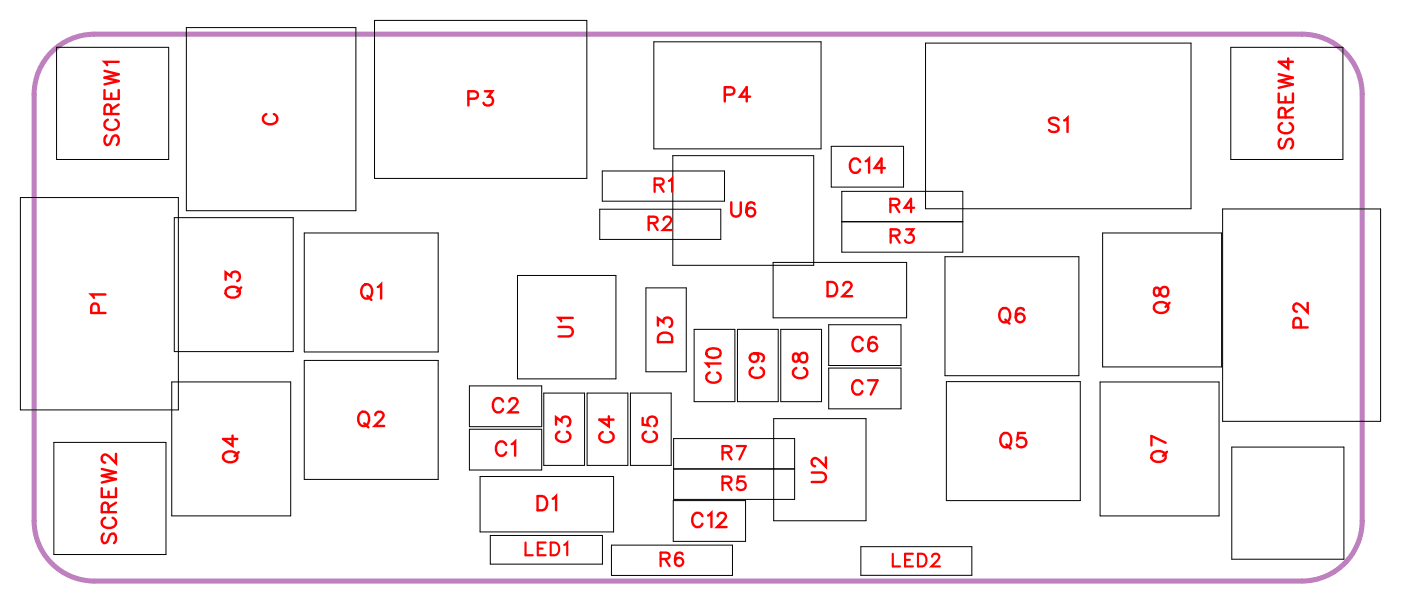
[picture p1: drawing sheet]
<svg xmlns="http://www.w3.org/2000/svg" width="70mm" height="30mm" viewBox="0 0 70 30" stroke-linecap="round" stroke-linejoin="round" font-family="sans-serif">
<path d="M2.4 2.8a3 3 0 0 1 2.3-1.1h60.2a3 3 0 0 1 3 3v21.3a3 3 0 0 1-3 3h-60.2a3 3 0 0 1-3-3v-21.3l.1-.7 .2-.6z" fill="none" stroke="#bf80bf" stroke-width=".25"/>
<g fill="none" stroke="#000" stroke-width=".05">
<path d="M1 9.8h7.9v10.6h-7.9zM2.8 2.4h5.6v5.5h-5.6zM8.6 19h5.9v6.7h-5.9zM8.7 10.8h5.9v6.7h-5.9zM9.3 1.4h8.4v9.1h-8.4zM15.2 11.6h6.6v5.9h-6.6zM15.2 18h6.6v5.9h-6.6zM18.7 1h10.5v7.9h-10.5zM23.4 19.2h3.6v2.1h-3.6zM25.8 13.7h4.9v5.2h-4.9zM27.1 19.6h2v3.6h-2zM29.3 19.6h2v3.6h-2z"/>
<path d="M29.9 10.4h6v1.5h-6zM30 8.5h6.1v1.5h-6.1zM31.4 19.6h2.1v3.6h-2.1zM32.2 14.3h2v4.2h-2zM32.6 2.1h8.3v5.3h-8.3zM33.5 7.8h7.1v5.4h-7.1zM34.6 16.4h2v3.6h-2zM36.8 16.4h2v3.6h-2zM38.5 13.1h6.7v2.7h-6.7zM38.9 16.4h2v3.6h-2zM41.3 16.2h3.6v2h-3.6zM41.3 18.3h3.6v2.1h-3.6z"/>
<path d="M41.4 7.3h3.6v2h-3.6zM42 9.5h6v3.1h-6zM42 11h6M46.1 2.1h13.3v8.3h-13.3zM47.1 12.8h6.7v5.9h-6.7zM47.2 19h6.6v5.9h-6.6zM54.8 19h6v6.7h-6zM55 11.6h5.9v6.7h-5.9zM60.9 10.4h7.9v10.6h-7.9zM61.3 2.4h5.6v5.5h-5.6zM2.7 22h5.6v5.6h-5.6zM23.4 21.4h3.6v2h-3.6z"/>
<path d="M23.9 23.7h6.7v2.8h-6.7zM24.4 26.7h5.6v1.4h-5.6zM30.5 27.2h6v1.5h-6zM33.6 24.9h3.6v2.1h-3.6zM33.6 21.9h6v3h-6zM33.6 23.4h6M38.6 20.9h4.6v5h-4.6zM42.9 27.2h5.5v1.5h-5.5zM61.4 22.3h5.6v5.6h-5.6z"/>
</g>
<g fill="none" stroke="#f00" stroke-width=".12">
<path d="M4.9 15.6v-.4h-.3l-.1 .4h.8M5.2 4.5v.4h.7v-.4M5.2 3.5l.7 .2-.7 .2 .7 .1-.7 .2M5.3 14.7h-.8l.2 .1M5.3 6.8l-.1 .1 .1 .3h.2l.2-.4h.1l.1 .1-.1 .3M5.4 6a.26 .26 0 0 0-.2 .3 .26 .26 0 0 0 .3 .2h.1a.26 .26 0 0 0 .3-.2 .26 .26 0 0 0-.2-.3M5.5 5.7v-.4l-.2-.1-.1 .5h.7M5.5 4.7v.2M5.9 3.1h-.7l.1 .1M5.9 5.2l-.4 .2M11.2 13.9v-.3l.3 .2a.24 .24 0 0 1 .4-.2 .24 .24 0 0 1-.1 .4M11.3 14.4a.35 .35 0 0 1 .5-.1 .35 .35 0 0 1 .1 .4 .33 .33 0 0 1-.4 .1 .33 .33 0 0 1-.2-.4z"/>
<path d="M12 14.3l-.2 .2M13.3 5.7a.26 .26 0 0 0-.2 .3 .26 .26 0 0 0 .3 .2h.1a.26 .26 0 0 0 .3-.2 .26 .26 0 0 0-.2-.3M18.1 14.3v-.1a.33 .33 0 0 1 .5 .3 .33 .33 0 0 1-.5 .3l-.1-.2zM18.3 14.7l.2 .2M18.8 14.3l.2-.1v.7M23.3 4.9h.4l.1-.3-.5-.1v.8M24.2 4.5h.3l-.2 .3a.24 .24 0 0 1 .2 .4 .24 .24 0 0 1-.4-.1M27.8 16.3h.5l.2 .2-.1 .2-.6 .1M28.5 15.8h-.7l.2 .2M32.8 16.2v-.3l.3 .2a.24 .24 0 0 1 .3-.2 .24 .24 0 0 1 0 .4M32.9 16.6h.2h.3l.1 .4h-.7zM35.2 17.5l.3-.1a.3 .3 0 0 1 .4 .2 .38 .38 0 0 1-.4 .2 .38 .38 0 0 1-.3-.2z"/>
<path d="M35.4 18.6a.26 .26 0 0 0-.2 .3 .26 .26 0 0 0 .3 .2h.1a.26 .26 0 0 0 .3-.2 .26 .26 0 0 0-.2-.3M35.9 18.1h-.7l.1 .2M36.1 4.7h.4l.1-.3-.5-.1v.8M36.4 10.1v.5l.2 .2 .3-.1v-.6M37.4 4.8h-.5l.3-.5v.8M37.5 18.3a.26 .26 0 0 0-.1 .3 .26 .26 0 0 0 .2 .2h.2a.26 .26 0 0 0 .3-.2 .26 .26 0 0 0-.2-.3M37.6 17.6a.22 .22 0 0 1 .2 .3 .22 .22 0 0 1-.4 .1 .22 .22 0 0 1 .1-.4h.1a.34 .34 0 0 1 .5 .3l-.1 .1M37.6 10.2v-.1a.35 .35 0 0 0-.4 .3 .35 .35 0 0 0 .2 .4 .22 .22 0 0 0 .2-.2 .22 .22 0 0 0-.2-.2 .22 .22 0 0 0-.2 .2M39.6 17.7v.3h.1l.3-.4a.24 .24 0 0 1 .2 .2 .24 .24 0 0 1-.2 .3l-.1-.1-.1-.3zM39.7 18.3a.26 .26 0 0 0-.2 .3 .26 .26 0 0 0 .3 .2h.2a.26 .26 0 0 0 .2-.2 .26 .26 0 0 0-.1-.3M41.2 14.1h.3a.38 .38 0 0 1 .2 .3 .38 .38 0 0 1-.2 .4h-.3zM42 14.2l.2-.1h.1l.1 .1-.1 .2-.3 .4h.5"/>
<path d="M42.9 8.1a.26 .26 0 0 0-.3-.2 .26 .26 0 0 0-.2 .3v.1a.26 .26 0 0 0 .2 .3 .26 .26 0 0 0 .3-.2M43 19.1a.26 .26 0 0 0-.3-.2 .26 .26 0 0 0-.2 .3v.2a.26 .26 0 0 0 .2 .3 .26 .26 0 0 0 .3-.2M43 17a.26 .26 0 0 0-.3-.2 .26 .26 0 0 0-.2 .3v.1a.26 .26 0 0 0 .2 .3 .26 .26 0 0 0 .3-.2M43.1 8l.2-.1v.7M43.3 18.9h.4l-.3 .8M43.7 16.9l-.1-.1a.35 .35 0 0 0-.4 .3 .35 .35 0 0 0 .3 .4 .22 .22 0 0 0 .2-.2 .22 .22 0 0 0-.2-.2 .22 .22 0 0 0-.2 .2M44.1 8.4h-.5l.3-.5v.7M49.9 15.5v-.1a.33 .33 0 0 1 .5 .3 .33 .33 0 0 1-.5 .3l-.1-.2zM50.1 15.9l.2 .2M51 15.5v-.1a.35 .35 0 0 0-.4 .2 .35 .35 0 0 0 .2 .5 .22 .22 0 0 0 .3-.2 .22 .22 0 0 0-.2-.3 .22 .22 0 0 0-.3 .2M52.8 6l-.2-.1-.3 .1v.1l.5 .3v.1l-.2 .1-.3-.1M53 6l.2-.1v.7"/>
<path d="M57.5 14.4v.3h.2l.3-.4a.24 .24 0 0 1 .2 .2 .24 .24 0 0 1-.2 .3l-.1-.1-.2-.3zM57.6 15.1a.35 .35 0 0 1 .4 0 .35 .35 0 0 1 .2 .4 .33 .33 0 0 1-.5 .1 .33 .33 0 0 1-.1-.5zM58.3 15.1l-.2 .2M63.7 4.7v.4h.7v-.4M63.7 3.7l.7 .2-.7 .1 .7 .2-.7 .2M63.8 6.9l-.1 .2 .1 .3 .2-.1 .2-.4h.1l.1 .2-.1 .3M63.9 6.1a.26 .26 0 0 0-.2 .3 .26 .26 0 0 0 .3 .2h.2a.26 .26 0 0 0 .2-.2 .26 .26 0 0 0-.1-.3M64.1 5.9l-.1-.5h-.2l-.1 .5h.7M64.1 4.8v.3M64.2 2.9v.5l-.5-.3h.7M64.4 5.4l-.3 .2M64.8 16.3v-.4h-.3v.4h.7"/>
<path d="M65.2 15.1v.5l-.4-.4-.2-.1-.1 .2v.1l.1 .1M5.1 24.3v.5h.7v-.5M5.1 23.4l.7 .1-.7 .2 .7 .2-.7 .1M5.2 26.6l-.1 .2 .1 .3 .1-.1 .3-.4h.1l.1 .2-.1 .3M5.2 25.8a.26 .26 0 0 0-.1 .3 .26 .26 0 0 0 .2 .2h.2a.26 .26 0 0 0 .3-.2 .26 .26 0 0 0-.2-.3M5.4 25.5v-.4h-.3v.4h.7M5.4 24.5v.3M5.8 22.6v.5l-.4-.4-.2-.1-.1 .2v.1l.1 .2M5.8 25l-.4 .3M11.2 22.6a.35 .35 0 0 1 .4-.1 .35 .35 0 0 1 .2 .4 .33 .33 0 0 1-.5 .1 .33 .33 0 0 1-.1-.4zM11.6 21.7v.5l-.5-.3h.7M11.9 22.5l-.2 .2"/>
<path d="M17.9 20.6h.1a.33 .33 0 0 1 .4 .3 .33 .33 0 0 1-.4 .3l-.1-.2zM18.2 21.1l.2 .2M18.7 20.7l.1-.2h.2l.1 .2-.1 .2-.3 .3h.4M25.1 20a.26 .26 0 0 0-.3-.2 .26 .26 0 0 0-.2 .3v.2a.26 .26 0 0 0 .2 .2 .26 .26 0 0 0 .3-.1M25.2 22.2a.26 .26 0 0 0-.3-.2 .26 .26 0 0 0-.2 .3v.1a.26 .26 0 0 0 .2 .3 .26 .26 0 0 0 .3-.2M25.4 20l.1-.2h.2l.1 .2-.1 .2-.3 .3h.4M25.5 22.1l.2-.1v.7M26.8 24.7h.2a.38 .38 0 0 1 .3 .4 .38 .38 0 0 1-.3 .3h-.2zM27.5 24.9l.2-.2v.7M27.7 21.2v-.4l.3 .2a.24 .24 0 0 1 .4-.2 .24 .24 0 0 1-.1 .4M27.9 21.5a.26 .26 0 0 0-.2 .3 .26 .26 0 0 0 .3 .2h.2a.26 .26 0 0 0 .2-.2 .26 .26 0 0 0-.1-.3M30 21.5a.26 .26 0 0 0-.1 .3 .26 .26 0 0 0 .2 .2h.2a.26 .26 0 0 0 .3-.2 .26 .26 0 0 0-.2-.3"/>
<path d="M30.3 20.7v.5l-.4-.3h.7M32 20.8v.4h.3a.25 .25 0 0 1 0-.4 .25 .25 0 0 1 .4 .1 .25 .25 0 0 1-.1 .3M32.2 21.5a.26 .26 0 0 0-.2 .3 .26 .26 0 0 0 .3 .2h.2a.26 .26 0 0 0 .2-.2 .26 .26 0 0 0-.1-.3M35 25.7a.26 .26 0 0 0-.3-.1 .26 .26 0 0 0-.2 .2v.2a.26 .26 0 0 0 .2 .3 .26 .26 0 0 0 .3-.2M35.3 25.7l.2-.1v.7M35.8 25.7l.1-.1h.1l.2 .1-.1 .2-.4 .4h.5M40.5 23.5h.5l.2 .2-.1 .3h-.6M41.2 22.8v.5l-.4-.4-.2-.1-.1 .2v.1l.1 .1M49.9 21.7l.1-.1a.33 .33 0 0 1 .4 .3 .33 .33 0 0 1-.4 .3l-.1-.2zM50.2 22.1l.2 .3M51.1 21.6h-.4v.3a.25 .25 0 0 1 .4 0 .25 .25 0 0 1-.1 .3 .25 .25 0 0 1-.3-.1M57.5 22.5a.35 .35 0 0 1 .4 0 .35 .35 0 0 1 .2 .4 .33 .33 0 0 1-.5 .1 .33 .33 0 0 1-.1-.5z"/>
<path d="M58.1 22.1l-.7-.4v.5M58.2 22.5l-.2 .2"/>
</g>
<g fill="none" stroke="#f00" stroke-width=".11">
<path d="M32.3 11.1h.4v-.2l-.4-.1v.7M32.6 11.1l.2 .4M32.6 9.2h.4v-.2l-.4-.1v.7M32.9 9.2l.2 .4M33.1 11v-.2h.2l.2 .2-.5 .5h.5M33.3 9l.2-.1v.7M44.4 10.2h.4v-.2l-.4-.1v.7M44.4 11.7h.4v-.1l-.1-.2h-.3v.7M44.6 10.2l.2 .4M44.6 11.7l.2 .4M45.2 11.4h.3l-.2 .3a.22 .22 0 0 1 .2 .3 .22 .22 0 0 1-.4 0M45.6 10.4h-.5l.3-.5v.7"/>
<path d="M26.2 27v.7h.4M26.8 27.3h.2M27.2 27h-.4v.7h.4M27.4 27h.3a.34 .34 0 0 1 .2 .3 .34 .34 0 0 1-.2 .4h-.3zM28.1 27.2l.2-.2v.7M32.9 27.9l.4-.1 .1-.1-.2-.2h-.3v.7M33.1 27.9l.3 .3M34 27.6a.33 .33 0 0 0-.4 .2 .33 .33 0 0 0 .2 .4 .21 .21 0 0 0 .3-.2 .21 .21 0 0 0-.2-.2 .21 .21 0 0 0-.3 .2M36 24.1l.4-.1 .1-.1-.2-.2h-.3v.7M36 22.5h.4v-.2l-.4-.1v.7M36.2 24.1l.3 .3M36.2 22.5l.3 .4"/>
<path d="M36.7 22.2h.5l-.4 .7M37.1 23.7h-.3v.3a.24 .24 0 0 1 .3 0 .24 .24 0 0 1 0 .4 .24 .24 0 0 1-.4-.1M44.5 27.6v.6h.4M45.1 27.9h.2M45.5 27.6h-.4v.6h.4M45.8 27.6h.2a.34 .34 0 0 1 .2 .3 .34 .34 0 0 1-.2 .3h-.2zM46.5 27.7l.1-.1 .2 .1-.4 .5h.4"/>
</g>
<g font-size="1.2" fill="#fff">
<text x="23.3" y="5.6">P3</text>
<text x="36.1" y="5.4">P4</text>
<text x="6.2" y="7.3" transform="rotate(-90 6.2 7.3)">SCREW1</text>
<text x="14.1" y="6.3" transform="rotate(-90 14.1 6.3)">C</text>
<text x="36.4" y="11.1">U6</text>
<text x="42.3" y="8.9">C14</text>
<text x="52.2" y="6.9">S1</text>
<text x="64.7" y="7.5" transform="rotate(-90 64.7 7.5)">SCREW4</text>
<text x="5.6" y="15.7" transform="rotate(-90 5.6 15.7)">P1</text>
<text x="12.3" y="14.9" transform="rotate(-90 12.3 14.9)">Q3</text>
<text x="17.9" y="15.2">Q1</text>
<text x="28.8" y="16.8" transform="rotate(-90 28.8 16.8)">U1</text>
<text x="33.8" y="17.1" transform="rotate(-90 33.8 17.1)">D3</text>
<text x="41.2" y="15.1">D2</text>
<text x="42.4" y="17.8">C6</text>
<text x="49.7" y="16.4">Q6</text>
<text x="58.5" y="15.7" transform="rotate(-90 58.5 15.7)">Q8</text>
<text x="65.5" y="16.4" transform="rotate(-90 65.5 16.4)">P2</text>
<text x="12.1" y="23.1" transform="rotate(-90 12.1 23.1)">Q4</text>
<text x="17.8" y="21.5">Q2</text>
<text x="24.5" y="20.8">C2</text>
<text x="24.7" y="23">C1</text>
<text x="28.7" y="22.1" transform="rotate(-90 28.7 22.1)">C3</text>
<text x="30.9" y="22.1" transform="rotate(-90 30.9 22.1)">C4</text>
<text x="33" y="22.1" transform="rotate(-90 33 22.1)">C5</text>
<text x="36.2" y="19.1" transform="rotate(-90 36.2 19.1)">C10</text>
<text x="38.4" y="18.9" transform="rotate(-90 38.4 18.9)">C9</text>
<text x="40.5" y="18.9" transform="rotate(-90 40.5 18.9)">C8</text>
<text x="42.4" y="20">C7</text>
<text x="49.8" y="22.6">Q5</text>
<text x="58.4" y="23.1" transform="rotate(-90 58.4 23.1)">Q7</text>
<text x="6.1" y="27.1" transform="rotate(-90 6.1 27.1)">SCREW2</text>
<text x="26.7" y="25.7">D1</text>
<text x="34.4" y="26.6">C12</text>
<text x="41.5" y="24.1" transform="rotate(-90 41.5 24.1)">U2</text>
</g>
<g font-size="1.1" fill="#fff">
<text x="32.3" y="11.7">R2</text>
<text x="32.6" y="9.8">R1</text>
<text x="44.3" y="10.9">R4</text>
<text x="44.3" y="12.4">R3</text>
<text x="36" y="23.2">R7</text>
<text x="26.1" y="27.9">LED1</text>
<text x="32.9" y="28.5">R6</text>
<text x="36" y="24.7">R5</text>
<text x="44.4" y="28.5">LED2</text>
</g>
</svg>
